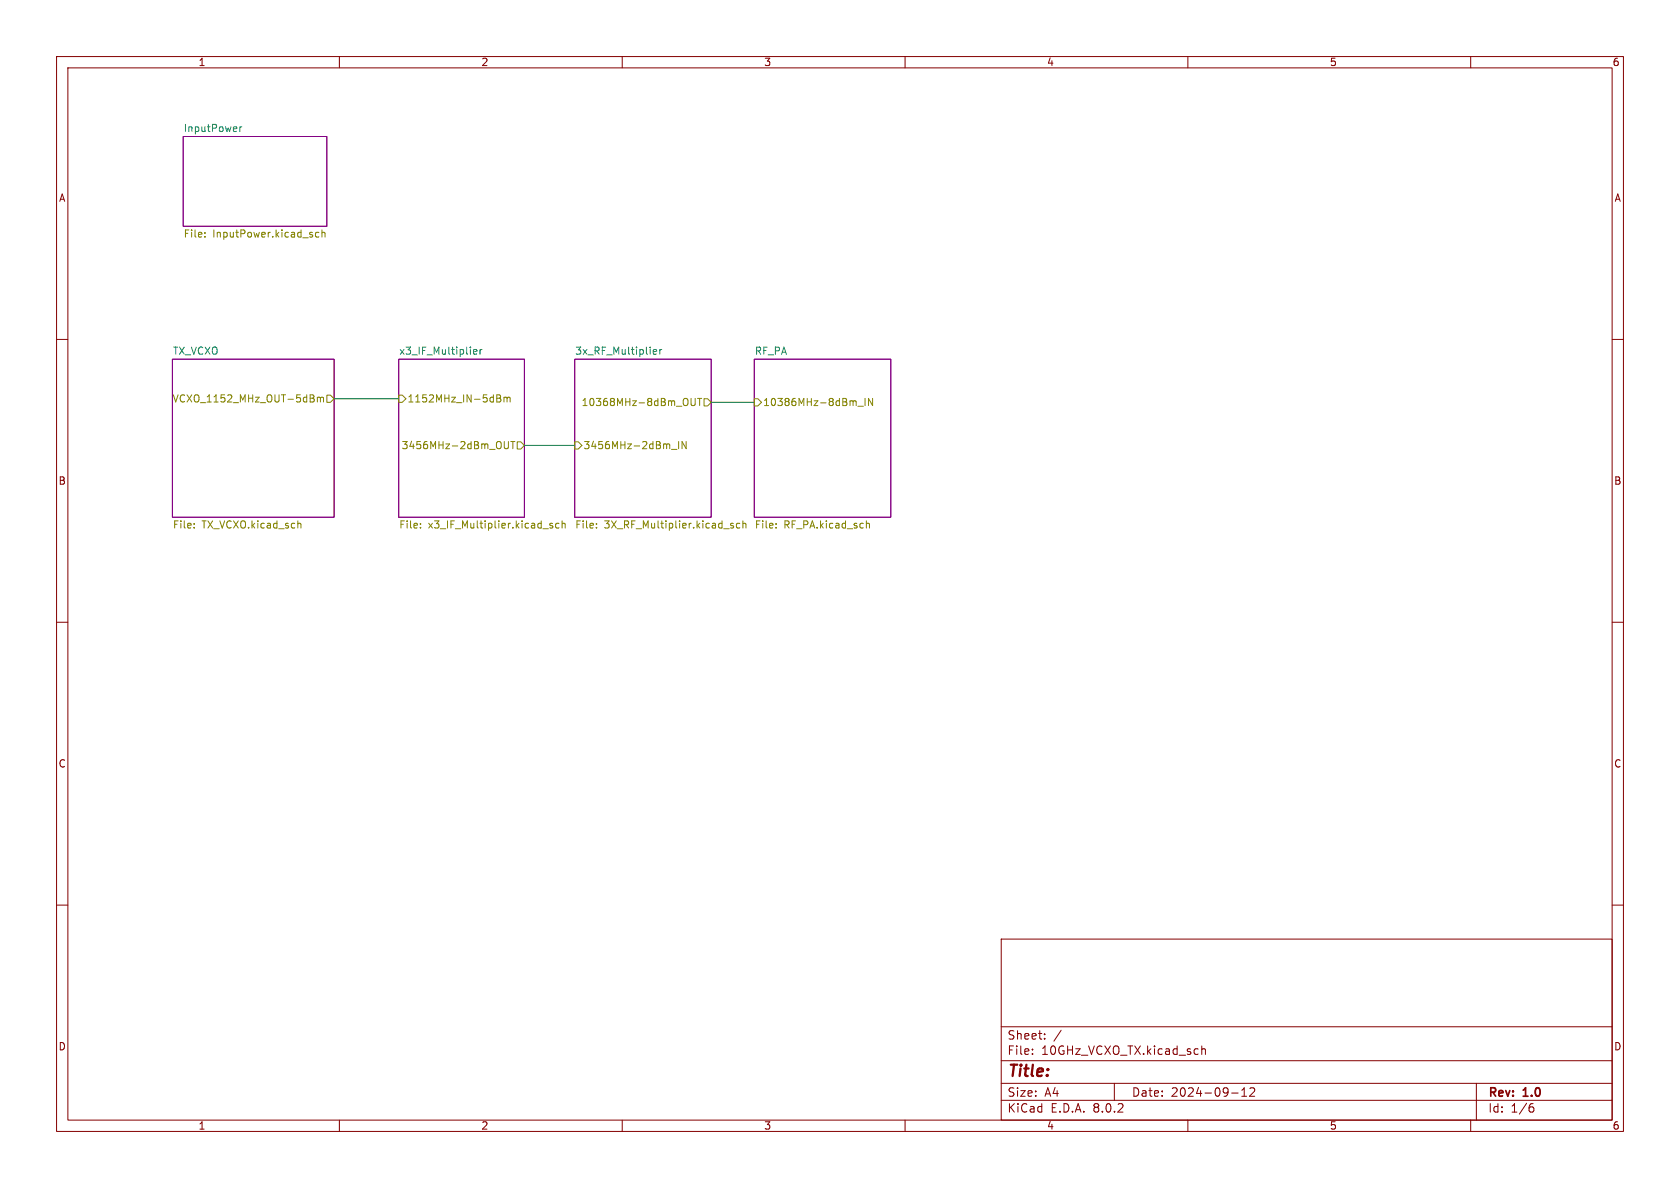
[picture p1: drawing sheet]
<svg xmlns="http://www.w3.org/2000/svg" width="297mm" height="210mm" viewBox="0 0 297 210" stroke-linecap="round" stroke-linejoin="round" font-family="sans-serif">
<g fill="none" stroke="#840000" stroke-width=".18">
<path d="M10 10h277v190h-277zM12 12h273v186h-273zM60 10v2M110 10v2M160 10v2M210 10v2M260 10v2M10 60h2M285 60h2M10 110h2M285 110h2M10 160h2"/>
<path d="M285 160h2M177 166h108v32h-108zM60 198v2M110 198v2M160 198v2M177 194.5h108M177 191.5h108M177 187.5h108M177 181.5h108M182.5 186.3v.1M182.5 185.5v.1M184.7 183.6v.1"/>
<path d="M184.7 182.8v.1M187.6 182.1l-1.3 2M197 191.5v3M210 198v2M212.5 184.9v1.5M212.5 185.5l.2-.1 .3 .1 .1 .9M217.7 193.2h1.2M219.5 193.8h.9M219.5 192.7l.5-.4v1.5M221 192.4l.5-.1 .2 .1 .1 .3-.9 1.1h.9M260 198v2M261 191.5v6.5"/>
<path d="M270.6 195.7h.3l.3 .3-.1 .5-.5 .1M271 195.1l-.4 .1"/>
</g>
<path d="M32.4 24.1h25.4v15.9h-25.4zM30.5 63.5h28.6v27.9h-28.6zM70.5 63.5h22.2v27.9h-22.2zM101.6 63.5h24.1v27.9h-24.1zM133.3 63.5h24.2v27.9h-24.2z" fill="none" stroke="#840084" stroke-width=".18"/>
<g fill="none" stroke="#848400" stroke-width=".18">
<path d="M36.2 41.8v.1M36.2 41.1v.1M56.4 41.1h-.4l-.2 .2 .1 .6h.5M56.9 41.2l.2-.1h.3l.1 .8M56.9 40.6v1.3M55.3 70.4l.3 .2-.1 .3-.2 .2M55.4 69.9l.1 .1-.1 .3M56.1 70.3l.4-.1 .1 .2M56.1 70.2v.9M56.6 70.4l.2-.2 .3 .1 .1 .8M56.6 70.4v.7M57.8 69.9h.6l.7 .6-.7 .6h-.6z"/>
<path d="M70.5 69.9h.6l.7 .6-.7 .6h-.6zM87.8 69.8l.6 .1 .1 .3-.2 .2M87.8 70.4h.5M88.3 70.4l.3 .2-.1 .3-.7 .2M89.1 70.3l.4-.1 .1 .2M89.1 70.2v.9M89.2 78v1.1l.2 .2h.4l.1-.2v-1.1M89.6 70.4l.2-.2 .3 .1 .1 .8M89.6 70.4v.7M90.3 78h.7M90.7 78v1.3M91.4 78.1h.7l.6 .6-.6 .7h-.7z"/>
<path d="M101.6 78.1h.6l.7 .6-.7 .7h-.6zM118.7 79.4h1M120 78v1.3M121.3 78v1.3l-.7-1.3v1.3M122.2 70.4v1.1l.2 .2 .4-.1 .1-.1v-1.1M123.3 70.4h.7M123.7 70.4v1.3M124.5 70.5h.6l.6 .6-.6 .7h-.6zM133.3 70.5h.7l.6 .6-.6 .7h-.7zM151.7 71.8h.9M152.9 70.4v1.3M154.3 70.4v1.3l-.8-1.3v1.3"/>
<path d="M34.3 93.2v.1M34.3 92.6v.1M52.7 92.6h.4l.1 .7M74.3 93.2v.1M74.3 92.6v.1M97.7 92.6l-.3-.1-.2 .2 .1 .2 .4 .1v.3h-.5M98.8 92.6l-.3-.1-.3 .2 .1 .6h.5M99.4 92.6l.2-.1 .3 .1v.7M99.4 92.1v1.2M105.4 93.2v.1M105.4 92.6v.1M129.2 92.6h.4"/>
<path d="M129.2 92.9l.4 .1 .1 .2-.2 .1h-.3M130.8 92.6l-.4-.1-.2 .2 .1 .6h.5M131.3 92.6l.2-.1 .3 .1 .1 .7M131.3 92.1v1.2M137.2 93.2v.1M137.2 92.6v.1M153.2 92.1v1.2M153.2 92.6l.1-.1 .3 .1 .1 .7"/>
</g>
<path d="M42.4 22.4v.9M42.8 22.4l-.4 .3M83.7 62.2l.6-.1v-.3h-.4l-.2 .2 .1 .6h.5M84.9 61.8v.8M85.2 61.8l-.3 .2M115.5 62.2l.6-.1-.1-.3h-.3l-.2 .2v.6h.5M116.6 61.8v.8M117 61.8l-.4 .2" fill="none" stroke="#008484" stroke-width=".18"/>
<path d="M59.1 70.5h11.4M92.7 78.7h8.9M125.7 71.1h7.6" fill="none" stroke="#008400" stroke-width=".18"/>
<text font-size="2.8" fill="#840000" x="178" y="190.9">Title:</text>
<g font-size="2.1" fill="#840000">
<text x="178" y="184">Sheet:</text>
<text x="178" y="186.7">File:</text>
<text x="184.1" y="186.7">10GHz_VCXO_TX.kicad_sch</text>
<text x="178" y="196.9">KiCad</text>
<text x="178" y="194.1">Size:</text>
<text x="184.7" y="194.1">A4</text>
<text x="185.7" y="196.9">E.D.A.</text>
<text x="193.3" y="196.9">8.0.2</text>
<text x="200" y="194.1">Date:</text>
<text x="207" y="194.1">2024-09-12</text>
<text x="263" y="194.3">Rev:</text>
<text x="263" y="196.9">Id:</text>
<text x="267.1" y="196.9">1/6</text>
<text x="269.4" y="194.3">1.0</text>
</g>
<g font-size="1.8" fill="#840000">
<text x="35" y="11.9">1</text>
<text x="85" y="11.9">2</text>
<text x="135" y="11.9">3</text>
<text x="185" y="11.9">4</text>
<text x="235" y="11.9">5</text>
<text x="285" y="11.9">6</text>
<text x="10.3" y="35.9">A</text>
<text x="285.3" y="35.9">A</text>
<text x="10.3" y="85.9">B</text>
<text x="285.3" y="85.9">B</text>
<text x="10.3" y="135.9">C</text>
<text x="285.3" y="135.9">C</text>
<text x="10.3" y="185.9">D</text>
<text x="285.3" y="185.9">D</text>
<text x="35" y="199.9">1</text>
<text x="85" y="199.9">2</text>
<text x="135" y="199.9">3</text>
<text x="185" y="199.9">4</text>
<text x="235" y="199.9">5</text>
<text x="285" y="199.9">6</text>
</g>
<g font-size="1.8" fill="#008484">
<text x="32.4" y="23.4">InputPower</text>
<text x="30.5" y="62.8">TX_VCXO</text>
<text x="70.5" y="62.8">x3_IF_Multiplier</text>
<text x="101.6" y="62.8">3x_RF_Multiplier</text>
<text x="133.3" y="62.8">RF_PA</text>
</g>
<g font-size="1.8" fill="#848400">
<text x="32.4" y="42.3">File:</text>
<text x="37.6" y="42.3">InputPower.kicad_sch</text>
<text x="30.4" y="71.3">VCXO_1152_MHz_OUT-5dBm</text>
<text x="71.9" y="71.3">1152MHz_IN-5dBm</text>
<text x="102.7" y="72">10368MHz-8dBm_OUT</text>
<text x="134.8" y="72">10386MHz-8dBm_IN</text>
<text x="70.9" y="79.6">3456MHz-2dBm_OUT</text>
<text x="103.1" y="79.6">3456MHz-2dBm_IN</text>
<text x="30.5" y="93.8">File:</text>
<text x="35.7" y="93.8">TX_VCXO.kicad_sch</text>
<text x="70.5" y="93.8">File:</text>
<text x="75.7" y="93.8">x3_IF_Multiplier.kicad_sch</text>
<text x="101.6" y="93.8">File:</text>
<text x="106.8" y="93.8">3X_RF_Multiplier.kicad_sch</text>
<text x="133.3" y="93.8">File:</text>
<text x="138.6" y="93.8">RF_PA.kicad_sch</text>
</g>
</svg>
